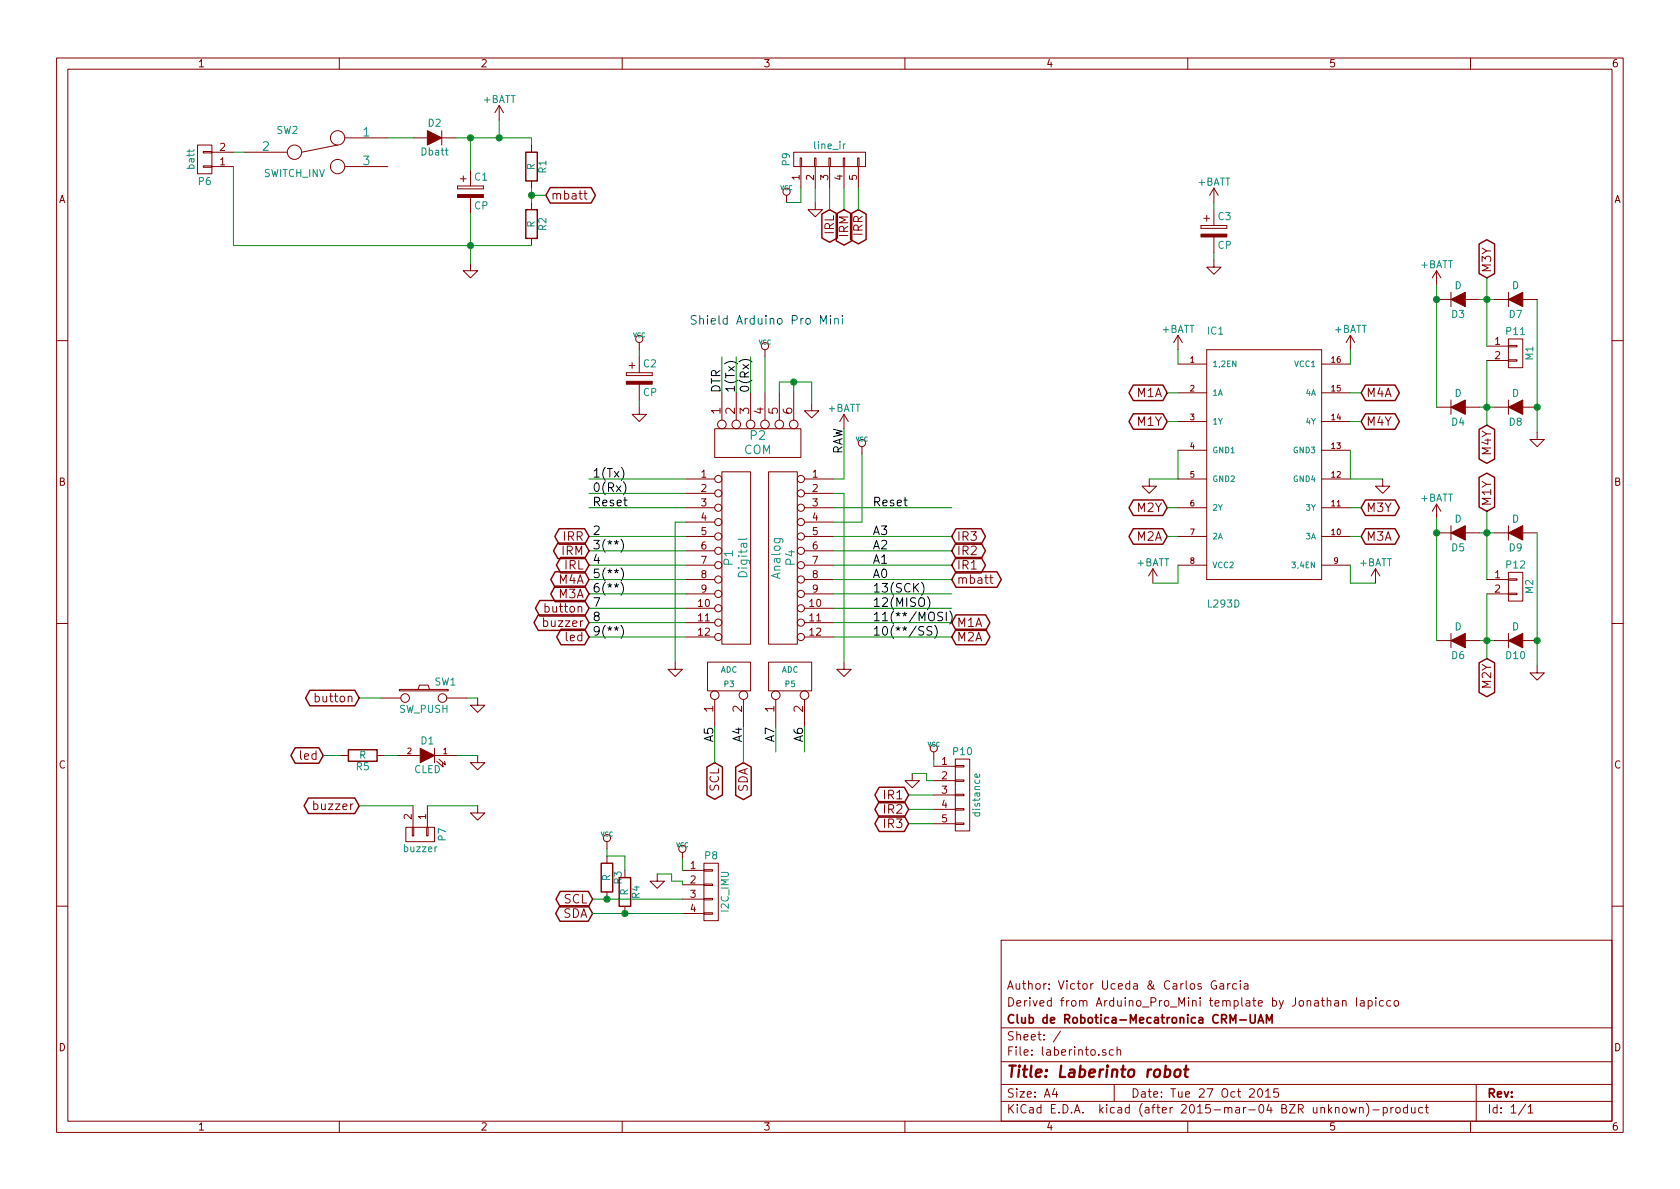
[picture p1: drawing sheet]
EESchema Schematic File Version 2
LIBS:power
LIBS:device
LIBS:transistors
LIBS:conn
LIBS:linear
LIBS:regul
LIBS:74xx
LIBS:cmos4000
LIBS:adc-dac
LIBS:memory
LIBS:xilinx
LIBS:special
LIBS:microcontrollers
LIBS:dsp
LIBS:microchip
LIBS:analog_switches
LIBS:motorola
LIBS:texas
LIBS:intel
LIBS:audio
LIBS:interface
LIBS:digital-audio
LIBS:philips
LIBS:display
LIBS:cypress
LIBS:siliconi
LIBS:opto
LIBS:atmel
LIBS:contrib
LIBS:valves
LIBS:l293d
LIBS:custom_led
LIBS:laberinto-cache
EELAYER 25 0
EELAYER END
$Descr A4 11693 8268
encoding utf-8
Sheet 1 1
Title "Laberinto robot"
Date "Tue 27 Oct 2015"
Rev ""
Comp "Club de Robotica-Mecatronica CRM-UAM"
Comment1 "Derived from Arduino_Pro_Mini template by Jonathan Iapicco"
Comment2 "Author: Victor Uceda & Carlos Garcia"
Comment3 ""
Comment4 ""
$EndDescr
$Comp
L CONN_12 P1
U 1 1
P 5125 3875
F 0 "P1" V 5075 3875 60  0000 C CNN
F 1 "Digital" V 5175 3875 60  0000 C CNN
F 2 "Socket_Arduino_Pro_Mini:Socket_Strip_Arduino_1x12" H 5125 3875 60  0001 C CNN
F 3 "" H 5125 3875 60  0000 C CNN
	1    5125 3875
	1    0    0    -1  
$EndComp
$Comp
L CONN_12 P4
U 1 1
P 5450 3875
F 0 "P4" V 5400 3875 60  0000 C CNN
F 1 "Analog" V 5500 3875 60  0000 C CNN
F 2 "Socket_Arduino_Pro_Mini:Socket_Strip_Arduino_1x12" H 5450 3875 60  0001 C CNN
F 3 "" H 5450 3875 60  0000 C CNN
	1    5450 3875
	-1   0    0    -1  
$EndComp
$Comp
L CONN_6 P2
U 1 1
P 5275 3075
F 0 "P2" V 5225 3075 60  0000 C CNN
F 1 "COM" V 5325 3075 60  0000 C CNN
F 2 "Socket_Arduino_Pro_Mini:Socket_Strip_Arduino_1x06" H 5275 3075 60  0001 C CNN
F 3 "" H 5275 3075 60  0000 C CNN
	1    5275 3075
	0    -1   1    0   
$EndComp
$Comp
L GND #PWR01
U 1 1
P 4700 4600
F 0 "#PWR01" H 4700 4600 30  0001 C CNN
F 1 "GND" H 4700 4530 30  0001 C CNN
F 2 "" H 4700 4600 60  0000 C CNN
F 3 "" H 4700 4600 60  0000 C CNN
	1    4700 4600
	1    0    0    -1  
$EndComp
$Comp
L GND #PWR02
U 1 1
P 5875 4600
F 0 "#PWR02" H 5875 4600 30  0001 C CNN
F 1 "GND" H 5875 4530 30  0001 C CNN
F 2 "" H 5875 4600 60  0000 C CNN
F 3 "" H 5875 4600 60  0000 C CNN
	1    5875 4600
	1    0    0    -1  
$EndComp
$Comp
L VCC #PWR03
U 1 1
P 6000 3150
F 0 "#PWR03" H 6000 3250 30  0001 C CNN
F 1 "VCC" H 6000 3250 30  0000 C CNN
F 2 "" H 6000 3150 60  0000 C CNN
F 3 "" H 6000 3150 60  0000 C CNN
	1    6000 3150
	1    0    0    -1  
$EndComp
Text Label 5875 3150 1    60   ~ 0
RAW
$Comp
L GND #PWR04
U 1 1
P 5650 2800
F 0 "#PWR04" H 5650 2800 30  0001 C CNN
F 1 "GND" H 5650 2730 30  0001 C CNN
F 2 "" H 5650 2800 60  0000 C CNN
F 3 "" H 5650 2800 60  0000 C CNN
	1    5650 2800
	1    0    0    -1  
$EndComp
$Comp
L VCC #PWR05
U 1 1
P 5325 2475
F 0 "#PWR05" H 5325 2575 30  0001 C CNN
F 1 "VCC" H 5325 2575 30  0000 C CNN
F 2 "" H 5325 2475 60  0000 C CNN
F 3 "" H 5325 2475 60  0000 C CNN
	1    5325 2475
	1    0    0    -1  
$EndComp
Text Label 5025 2725 1    60   ~ 0
DTR
Text Label 5125 2725 1    60   ~ 0
1(Tx)
Text Label 5225 2725 1    60   ~ 0
0(Rx)
Text Label 4125 3325 0    60   ~ 0
1(Tx)
Text Label 4125 3425 0    60   ~ 0
0(Rx)
Text Label 4125 3525 0    60   ~ 0
Reset
Text Label 6075 3525 0    60   ~ 0
Reset
Text Label 4125 3725 0    60   ~ 0
2
Text Label 4125 3825 0    60   ~ 0
3(**)
Text Label 4125 3925 0    60   ~ 0
4
Text Label 4125 4025 0    60   ~ 0
5(**)
Text Label 4125 4125 0    60   ~ 0
6(**)
Text Label 4125 4225 0    60   ~ 0
7
Text Label 4125 4325 0    60   ~ 0
8
Text Label 4125 4425 0    60   ~ 0
9(**)
Text Label 6075 4425 0    60   ~ 0
10(**/SS)
Text Label 6075 4325 0    60   ~ 0
11(**/MOSI)
Text Label 6075 4225 0    60   ~ 0
12(MISO)
Text Label 6075 4125 0    60   ~ 0
13(SCK)
Text Label 6075 4025 0    60   ~ 0
A0
Text Label 6075 3925 0    60   ~ 0
A1
Text Label 6075 3825 0    60   ~ 0
A2
Text Label 6075 3725 0    60   ~ 0
A3
$Comp
L CONN_2 P3
U 1 1
P 5075 4700
F 0 "P3" V 5025 4700 40  0000 C CNN
F 1 "ADC" V 5125 4700 40  0000 C CNN
F 2 "Socket_Arduino_Pro_Mini:Socket_Strip_Arduino_1x02" H 5075 4700 60  0001 C CNN
F 3 "" H 5075 4700 60  0000 C CNN
	1    5075 4700
	0    -1   -1   0   
$EndComp
Text Label 5175 5050 3    60   ~ 0
A4
Text Label 4975 5050 3    60   ~ 0
A5
$Comp
L CONN_2 P5
U 1 1
P 5500 4700
F 0 "P5" V 5450 4700 40  0000 C CNN
F 1 "ADC" V 5550 4700 40  0000 C CNN
F 2 "Socket_Arduino_Pro_Mini:Socket_Strip_Arduino_1x02" H 5500 4700 60  0001 C CNN
F 3 "" H 5500 4700 60  0000 C CNN
	1    5500 4700
	0    -1   -1   0   
$EndComp
Text Label 5400 5050 3    60   ~ 0
A7
Text Label 5600 5050 3    60   ~ 0
A6
Text Notes 4800 2250 0    60   ~ 0
Shield Arduino Pro Mini \n
$Comp
L L293D IC1
U 1 1
P 8800 3225
F 0 "IC1" H 8400 4125 50  0000 L BNN
F 1 "L293D" H 8400 2225 50  0000 L BNN
F 2 "Sockets_DIP:DIP-16__300_ELL" H 8800 3375 50  0001 C CNN
F 3 "" H 8800 3225 60  0000 C CNN
	1    8800 3225
	1    0    0    -1  
$EndComp
$Comp
L SW_PUSH SW1
U 1 1
P 2950 4850
F 0 "SW1" H 3100 4960 50  0000 C CNN
F 1 "SW_PUSH" H 2950 4770 50  0000 C CNN
F 2 "Buttons_Switches_ThroughHole:SW_PUSH_SMALL" H 2950 4850 60  0001 C CNN
F 3 "" H 2950 4850 60  0000 C CNN
	1    2950 4850
	1    0    0    -1  
$EndComp
$Comp
L CONN_01X04 P8
U 1 1
P 4950 6200
F 0 "P8" H 4950 6450 50  0000 C CNN
F 1 "I2C_IMU" V 5050 6200 50  0000 C CNN
F 2 "Pin_Headers:Pin_Header_Straight_1x04" H 4950 6200 60  0001 C CNN
F 3 "" H 4950 6200 60  0000 C CNN
	1    4950 6200
	1    0    0    -1  
$EndComp
$Comp
L D D4
U 1 1
P 10150 2825
F 0 "D4" H 10150 2925 50  0000 C CNN
F 1 "D" H 10150 2725 50  0000 C CNN
F 2 "diode:custom_diode" H 10150 2825 60  0001 C CNN
F 3 "" H 10150 2825 60  0000 C CNN
	1    10150 2825
	-1   0    0    1   
$EndComp
$Comp
L D D3
U 1 1
P 10150 2075
F 0 "D3" H 10150 2175 50  0000 C CNN
F 1 "D" H 10150 1975 50  0000 C CNN
F 2 "diode:custom_diode" H 10150 2075 60  0001 C CNN
F 3 "" H 10150 2075 60  0000 C CNN
	1    10150 2075
	-1   0    0    1   
$EndComp
$Comp
L D D8
U 1 1
P 10550 2825
F 0 "D8" H 10550 2925 50  0000 C CNN
F 1 "D" H 10550 2725 50  0000 C CNN
F 2 "diode:custom_diode" H 10550 2825 60  0001 C CNN
F 3 "" H 10550 2825 60  0000 C CNN
	1    10550 2825
	-1   0    0    1   
$EndComp
$Comp
L D D7
U 1 1
P 10550 2075
F 0 "D7" H 10550 2175 50  0000 C CNN
F 1 "D" H 10550 1975 50  0000 C CNN
F 2 "diode:custom_diode" H 10550 2075 60  0001 C CNN
F 3 "" H 10550 2075 60  0000 C CNN
	1    10550 2075
	-1   0    0    1   
$EndComp
$Comp
L D D2
U 1 1
P 3025 950
F 0 "D2" H 3025 1050 50  0000 C CNN
F 1 "Dbatt" H 3025 850 50  0000 C CNN
F 2 "diode:custom_diode" H 3025 950 60  0001 C CNN
F 3 "" H 3025 950 60  0000 C CNN
	1    3025 950 
	1    0    0    -1  
$EndComp
$Comp
L CONN_01X05 P10
U 1 1
P 6700 5525
F 0 "P10" H 6700 5825 50  0000 C CNN
F 1 "distance" V 6800 5525 50  0000 C CNN
F 2 "Pin_Headers:Pin_Header_Straight_1x05" H 6700 5525 60  0001 C CNN
F 3 "" H 6700 5525 60  0000 C CNN
	1    6700 5525
	1    0    0    -1  
$EndComp
$Comp
L CONN_01X05 P9
U 1 1
P 5775 1100
F 0 "P9" H 5775 1400 50  0000 C CNN
F 1 "line_ir" V 5875 1100 50  0000 C CNN
F 2 "Pin_Headers:Pin_Header_Angled_1x05" H 5775 1100 60  0001 C CNN
F 3 "" H 5775 1100 60  0000 C CNN
	1    5775 1100
	0    -1   -1   0   
$EndComp
$Comp
L R R1
U 1 1
P 3700 1150
F 0 "R1" V 3780 1150 50  0000 C CNN
F 1 "R" V 3700 1150 50  0000 C CNN
F 2 "Resistors_ThroughHole:Resistor_Vertical_RM5mm" V 3630 1150 30  0001 C CNN
F 3 "" H 3700 1150 30  0000 C CNN
	1    3700 1150
	1    0    0    -1  
$EndComp
$Comp
L R R2
U 1 1
P 3700 1550
F 0 "R2" V 3780 1550 50  0000 C CNN
F 1 "R" V 3700 1550 50  0000 C CNN
F 2 "Resistors_ThroughHole:Resistor_Vertical_RM5mm" V 3630 1550 30  0001 C CNN
F 3 "" H 3700 1550 30  0000 C CNN
	1    3700 1550
	1    0    0    -1  
$EndComp
$Comp
L CP C1
U 1 1
P 3275 1325
F 0 "C1" H 3300 1425 50  0000 L CNN
F 1 "CP" H 3300 1225 50  0000 L CNN
F 2 "Capacitors_ThroughHole:C_Radial_D8_L11.5_P3.5" H 3313 1175 30  0001 C CNN
F 3 "" H 3275 1325 60  0000 C CNN
	1    3275 1325
	1    0    0    -1  
$EndComp
$Comp
L R R5
U 1 1
P 2525 5250
F 0 "R5" V 2605 5250 50  0000 C CNN
F 1 "R" V 2525 5250 50  0000 C CNN
F 2 "Resistors_ThroughHole:Resistor_Vertical_RM5mm" V 2455 5250 30  0001 C CNN
F 3 "" H 2525 5250 30  0000 C CNN
	1    2525 5250
	0    1    1    0   
$EndComp
$Comp
L GND #PWR06
U 1 1
P 8000 3325
F 0 "#PWR06" H 8000 3325 30  0001 C CNN
F 1 "GND" H 8000 3255 30  0001 C CNN
F 2 "" H 8000 3325 60  0000 C CNN
F 3 "" H 8000 3325 60  0000 C CNN
	1    8000 3325
	1    0    0    -1  
$EndComp
$Comp
L GND #PWR07
U 1 1
P 9625 3325
F 0 "#PWR07" H 9625 3325 30  0001 C CNN
F 1 "GND" H 9625 3255 30  0001 C CNN
F 2 "" H 9625 3325 60  0000 C CNN
F 3 "" H 9625 3325 60  0000 C CNN
	1    9625 3325
	1    0    0    -1  
$EndComp
$Comp
L GND #PWR08
U 1 1
P 3275 1825
F 0 "#PWR08" H 3275 1825 30  0001 C CNN
F 1 "GND" H 3275 1755 30  0001 C CNN
F 2 "" H 3275 1825 60  0000 C CNN
F 3 "" H 3275 1825 60  0000 C CNN
	1    3275 1825
	1    0    0    -1  
$EndComp
$Comp
L GND #PWR09
U 1 1
P 3325 4850
F 0 "#PWR09" H 3325 4850 30  0001 C CNN
F 1 "GND" H 3325 4780 30  0001 C CNN
F 2 "" H 3325 4850 60  0000 C CNN
F 3 "" H 3325 4850 60  0000 C CNN
	1    3325 4850
	1    0    0    -1  
$EndComp
Text GLabel 4100 4225 0    60   BiDi ~ 0
button
Text GLabel 2500 4850 0    60   BiDi ~ 0
button
$Comp
L GND #PWR010
U 1 1
P 3325 5250
F 0 "#PWR010" H 3325 5250 30  0001 C CNN
F 1 "GND" H 3325 5180 30  0001 C CNN
F 2 "" H 3325 5250 60  0000 C CNN
F 3 "" H 3325 5250 60  0000 C CNN
	1    3325 5250
	1    0    0    -1  
$EndComp
Text GLabel 2250 5250 0    60   BiDi ~ 0
led
Text GLabel 4100 4425 0    60   BiDi ~ 0
led
$Comp
L CONN_01X02 P11
U 1 1
P 10550 2450
F 0 "P11" H 10550 2600 50  0000 C CNN
F 1 "M1" V 10650 2450 50  0000 C CNN
F 2 "Connect:PINHEAD1-2" H 10550 2450 60  0001 C CNN
F 3 "" H 10550 2450 60  0000 C CNN
	1    10550 2450
	1    0    0    -1  
$EndComp
$Comp
L +BATT #PWR011
U 1 1
P 8200 2425
F 0 "#PWR011" H 8200 2275 50  0001 C CNN
F 1 "+BATT" H 8200 2565 50  0000 C CNN
F 2 "" H 8200 2425 60  0000 C CNN
F 3 "" H 8200 2425 60  0000 C CNN
	1    8200 2425
	1    0    0    -1  
$EndComp
$Comp
L +BATT #PWR012
U 1 1
P 8025 4050
F 0 "#PWR012" H 8025 3900 50  0001 C CNN
F 1 "+BATT" H 8025 4190 50  0000 C CNN
F 2 "" H 8025 4050 60  0000 C CNN
F 3 "" H 8025 4050 60  0000 C CNN
	1    8025 4050
	1    0    0    -1  
$EndComp
$Comp
L +BATT #PWR013
U 1 1
P 9575 4050
F 0 "#PWR013" H 9575 3900 50  0001 C CNN
F 1 "+BATT" H 9575 4190 50  0000 C CNN
F 2 "" H 9575 4050 60  0000 C CNN
F 3 "" H 9575 4050 60  0000 C CNN
	1    9575 4050
	1    0    0    -1  
$EndComp
$Comp
L +BATT #PWR014
U 1 1
P 9400 2425
F 0 "#PWR014" H 9400 2275 50  0001 C CNN
F 1 "+BATT" H 9400 2565 50  0000 C CNN
F 2 "" H 9400 2425 60  0000 C CNN
F 3 "" H 9400 2425 60  0000 C CNN
	1    9400 2425
	1    0    0    -1  
$EndComp
$Comp
L +BATT #PWR015
U 1 1
P 5875 2975
F 0 "#PWR015" H 5875 2825 50  0001 C CNN
F 1 "+BATT" H 5875 3115 50  0000 C CNN
F 2 "" H 5875 2975 60  0000 C CNN
F 3 "" H 5875 2975 60  0000 C CNN
	1    5875 2975
	1    0    0    -1  
$EndComp
$Comp
L VCC #PWR016
U 1 1
P 4750 5975
F 0 "#PWR016" H 4750 6075 30  0001 C CNN
F 1 "VCC" H 4750 6075 30  0000 C CNN
F 2 "" H 4750 5975 60  0000 C CNN
F 3 "" H 4750 5975 60  0000 C CNN
	1    4750 5975
	1    0    0    -1  
$EndComp
$Comp
L GND #PWR017
U 1 1
P 4575 6075
F 0 "#PWR017" H 4575 6075 30  0001 C CNN
F 1 "GND" H 4575 6005 30  0001 C CNN
F 2 "" H 4575 6075 60  0000 C CNN
F 3 "" H 4575 6075 60  0000 C CNN
	1    4575 6075
	1    0    0    -1  
$EndComp
$Comp
L R R3
U 1 1
P 4225 6100
F 0 "R3" V 4305 6100 50  0000 C CNN
F 1 "R" V 4225 6100 50  0000 C CNN
F 2 "Resistors_ThroughHole:Resistor_Vertical_RM5mm" V 4155 6100 30  0001 C CNN
F 3 "" H 4225 6100 30  0000 C CNN
	1    4225 6100
	1    0    0    -1  
$EndComp
$Comp
L R R4
U 1 1
P 4350 6200
F 0 "R4" V 4430 6200 50  0000 C CNN
F 1 "R" V 4350 6200 50  0000 C CNN
F 2 "Resistors_ThroughHole:Resistor_Vertical_RM5mm" V 4280 6200 30  0001 C CNN
F 3 "" H 4350 6200 30  0000 C CNN
	1    4350 6200
	1    0    0    -1  
$EndComp
Text GLabel 5175 5300 3    60   BiDi ~ 0
SDA
Text GLabel 4975 5300 3    60   BiDi ~ 0
SCL
Text GLabel 4125 6250 0    60   BiDi ~ 0
SCL
Text GLabel 4125 6350 0    60   BiDi ~ 0
SDA
$Comp
L VCC #PWR018
U 1 1
P 4225 5900
F 0 "#PWR018" H 4225 6000 30  0001 C CNN
F 1 "VCC" H 4225 6000 30  0000 C CNN
F 2 "" H 4225 5900 60  0000 C CNN
F 3 "" H 4225 5900 60  0000 C CNN
	1    4225 5900
	1    0    0    -1  
$EndComp
$Comp
L GND #PWR019
U 1 1
P 10700 3000
F 0 "#PWR019" H 10700 3000 30  0001 C CNN
F 1 "GND" H 10700 2930 30  0001 C CNN
F 2 "" H 10700 3000 60  0000 C CNN
F 3 "" H 10700 3000 60  0000 C CNN
	1    10700 3000
	1    0    0    -1  
$EndComp
$Comp
L +BATT #PWR020
U 1 1
P 10000 1975
F 0 "#PWR020" H 10000 1825 50  0001 C CNN
F 1 "+BATT" H 10000 2115 50  0000 C CNN
F 2 "" H 10000 1975 60  0000 C CNN
F 3 "" H 10000 1975 60  0000 C CNN
	1    10000 1975
	1    0    0    -1  
$EndComp
Text GLabel 10350 3550 1    60   BiDi ~ 0
M1Y
Text GLabel 10350 4575 3    60   BiDi ~ 0
M2Y
$Comp
L D D6
U 1 1
P 10150 4450
F 0 "D6" H 10150 4550 50  0000 C CNN
F 1 "D" H 10150 4350 50  0000 C CNN
F 2 "diode:custom_diode" H 10150 4450 60  0001 C CNN
F 3 "" H 10150 4450 60  0000 C CNN
	1    10150 4450
	-1   0    0    1   
$EndComp
$Comp
L D D5
U 1 1
P 10150 3700
F 0 "D5" H 10150 3800 50  0000 C CNN
F 1 "D" H 10150 3600 50  0000 C CNN
F 2 "diode:custom_diode" H 10150 3700 60  0001 C CNN
F 3 "" H 10150 3700 60  0000 C CNN
	1    10150 3700
	-1   0    0    1   
$EndComp
$Comp
L D D10
U 1 1
P 10550 4450
F 0 "D10" H 10550 4550 50  0000 C CNN
F 1 "D" H 10550 4350 50  0000 C CNN
F 2 "diode:custom_diode" H 10550 4450 60  0001 C CNN
F 3 "" H 10550 4450 60  0000 C CNN
	1    10550 4450
	-1   0    0    1   
$EndComp
$Comp
L D D9
U 1 1
P 10550 3700
F 0 "D9" H 10550 3800 50  0000 C CNN
F 1 "D" H 10550 3600 50  0000 C CNN
F 2 "diode:custom_diode" H 10550 3700 60  0001 C CNN
F 3 "" H 10550 3700 60  0000 C CNN
	1    10550 3700
	-1   0    0    1   
$EndComp
$Comp
L CONN_01X02 P12
U 1 1
P 10550 4075
F 0 "P12" H 10550 4225 50  0000 C CNN
F 1 "M2" V 10650 4075 50  0000 C CNN
F 2 "Connect:PINHEAD1-2" H 10550 4075 60  0001 C CNN
F 3 "" H 10550 4075 60  0000 C CNN
	1    10550 4075
	1    0    0    -1  
$EndComp
$Comp
L GND #PWR021
U 1 1
P 10700 4625
F 0 "#PWR021" H 10700 4625 30  0001 C CNN
F 1 "GND" H 10700 4555 30  0001 C CNN
F 2 "" H 10700 4625 60  0000 C CNN
F 3 "" H 10700 4625 60  0000 C CNN
	1    10700 4625
	1    0    0    -1  
$EndComp
$Comp
L +BATT #PWR022
U 1 1
P 10000 3600
F 0 "#PWR022" H 10000 3450 50  0001 C CNN
F 1 "+BATT" H 10000 3740 50  0000 C CNN
F 2 "" H 10000 3600 60  0000 C CNN
F 3 "" H 10000 3600 60  0000 C CNN
	1    10000 3600
	1    0    0    -1  
$EndComp
Text GLabel 10350 1925 1    60   BiDi ~ 0
M3Y
Text GLabel 10350 2950 3    60   BiDi ~ 0
M4Y
Text GLabel 8125 2925 0    60   BiDi ~ 0
M1Y
Text GLabel 8125 3525 0    60   BiDi ~ 0
M2Y
Text GLabel 9475 3525 2    60   BiDi ~ 0
M3Y
Text GLabel 9475 2925 2    60   BiDi ~ 0
M4Y
Connection ~ 3275 950 
Wire Wire Line
	3700 950  3700 1000
Wire Wire Line
	3700 1400 3700 1300
Connection ~ 3275 1700
Wire Wire Line
	1625 1700 3700 1700
Wire Wire Line
	3275 1825 3275 1475
Wire Wire Line
	3275 950  3275 1175
Wire Wire Line
	3175 950  3700 950 
Wire Wire Line
	8200 3325 8000 3325
Wire Wire Line
	8200 3125 8200 3325
Wire Wire Line
	9400 3325 9400 3125
Wire Wire Line
	9625 3325 9400 3325
Wire Wire Line
	5600 5050 5600 5225
Wire Wire Line
	5400 5050 5400 5225
Wire Wire Line
	5175 5050 5175 5300
Wire Wire Line
	4975 5050 4975 5300
Wire Wire Line
	6625 3525 5800 3525
Wire Wire Line
	6625 3825 5800 3825
Wire Wire Line
	6625 3725 5800 3725
Wire Wire Line
	6625 4025 5800 4025
Wire Wire Line
	6625 3925 5800 3925
Wire Wire Line
	6625 4225 5800 4225
Wire Wire Line
	6625 4125 5800 4125
Wire Wire Line
	6625 4425 5800 4425
Wire Wire Line
	4775 4425 4100 4425
Wire Wire Line
	4775 4325 4100 4325
Wire Wire Line
	4775 4225 4100 4225
Wire Wire Line
	4775 4125 4100 4125
Wire Wire Line
	4775 4025 4100 4025
Wire Wire Line
	4775 3925 4100 3925
Wire Wire Line
	4775 3825 4100 3825
Wire Wire Line
	4775 3725 4100 3725
Wire Wire Line
	4775 3525 4100 3525
Wire Wire Line
	4775 3425 4100 3425
Wire Wire Line
	4775 3325 4100 3325
Wire Wire Line
	6625 4325 5800 4325
Wire Wire Line
	5025 2725 5025 2475
Wire Wire Line
	5125 2725 5125 2475
Wire Wire Line
	5225 2725 5225 2475
Wire Wire Line
	5325 2725 5325 2475
Connection ~ 5525 2650
Wire Wire Line
	5425 2725 5425 2650
Wire Wire Line
	5525 2650 5525 2725
Wire Wire Line
	5425 2650 5650 2650
Wire Wire Line
	5650 2650 5650 2800
Wire Wire Line
	5875 3425 5800 3425
Wire Wire Line
	5875 4600 5875 3425
Wire Wire Line
	6000 3625 6000 3150
Wire Wire Line
	5875 2975 5875 3325
Wire Wire Line
	5875 3325 5800 3325
Wire Wire Line
	5800 3625 6000 3625
Wire Wire Line
	4700 3625 4775 3625
Wire Wire Line
	4700 4600 4700 3625
Wire Wire Line
	2650 4850 2500 4850
Wire Wire Line
	3325 4850 3250 4850
Wire Wire Line
	3325 5250 3175 5250
Wire Wire Line
	8200 2525 8200 2425
Wire Wire Line
	9400 2525 9400 2425
Wire Wire Line
	9575 4050 9400 4050
Wire Wire Line
	9400 4050 9400 3925
Wire Wire Line
	8025 4050 8200 4050
Wire Wire Line
	8200 4050 8200 3925
Wire Wire Line
	4750 6050 4750 5975
Wire Wire Line
	4750 6150 4750 6125
Wire Wire Line
	4750 6125 4675 6125
Wire Wire Line
	4675 6125 4675 6075
Wire Wire Line
	4675 6075 4575 6075
Wire Wire Line
	4225 5950 4225 5900
Wire Wire Line
	4225 5950 4350 5950
Wire Wire Line
	4350 5950 4350 6050
Wire Wire Line
	4125 6250 4750 6250
Wire Wire Line
	4125 6350 4750 6350
Connection ~ 4225 6250
Connection ~ 4350 6350
Wire Wire Line
	10300 2075 10400 2075
Wire Wire Line
	10350 1925 10350 2400
Connection ~ 10350 2075
Wire Wire Line
	10300 2825 10400 2825
Wire Wire Line
	10350 2500 10350 2950
Connection ~ 10350 2825
Wire Wire Line
	10000 1975 10000 2825
Connection ~ 10000 2075
Wire Wire Line
	10700 2075 10700 3000
Connection ~ 10700 2825
Wire Wire Line
	10300 3700 10400 3700
Wire Wire Line
	10350 3550 10350 4025
Connection ~ 10350 3700
Wire Wire Line
	10300 4450 10400 4450
Wire Wire Line
	10350 4125 10350 4575
Connection ~ 10350 4450
Wire Wire Line
	10000 3600 10000 4450
Connection ~ 10000 3700
Wire Wire Line
	10700 3700 10700 4625
Connection ~ 10700 4450
Wire Wire Line
	9475 3525 9400 3525
Wire Wire Line
	9475 2925 9400 2925
Wire Wire Line
	8200 2925 8125 2925
Wire Wire Line
	8200 3525 8125 3525
Text GLabel 8125 2725 0    60   BiDi ~ 0
M1A
Text GLabel 8125 3725 0    60   BiDi ~ 0
M2A
Text GLabel 9475 2725 2    60   BiDi ~ 0
M4A
Text GLabel 9475 3725 2    60   BiDi ~ 0
M3A
Wire Wire Line
	8200 2725 8125 2725
Wire Wire Line
	8200 3725 8125 3725
Wire Wire Line
	9475 2725 9400 2725
Wire Wire Line
	9475 3725 9400 3725
$Comp
L VCC #PWR023
U 1 1
P 5475 1400
F 0 "#PWR023" H 5475 1500 30  0001 C CNN
F 1 "VCC" H 5475 1500 30  0000 C CNN
F 2 "" H 5475 1400 60  0000 C CNN
F 3 "" H 5475 1400 60  0000 C CNN
	1    5475 1400
	1    0    0    -1  
$EndComp
$Comp
L GND #PWR024
U 1 1
P 5675 1400
F 0 "#PWR024" H 5675 1400 30  0001 C CNN
F 1 "GND" H 5675 1330 30  0001 C CNN
F 2 "" H 5675 1400 60  0000 C CNN
F 3 "" H 5675 1400 60  0000 C CNN
	1    5675 1400
	1    0    0    -1  
$EndComp
Text GLabel 5775 1450 3    60   BiDi ~ 0
IRL
Text GLabel 5875 1450 3    60   BiDi ~ 0
IRM
Text GLabel 5975 1450 3    60   BiDi ~ 0
IRR
Wire Wire Line
	5975 1450 5975 1300
Wire Wire Line
	5875 1450 5875 1300
Wire Wire Line
	5775 1450 5775 1300
Wire Wire Line
	5675 1400 5675 1300
Wire Wire Line
	5475 1400 5575 1400
Wire Wire Line
	5575 1400 5575 1300
$Comp
L GND #PWR025
U 1 1
P 6350 5375
F 0 "#PWR025" H 6350 5375 30  0001 C CNN
F 1 "GND" H 6350 5305 30  0001 C CNN
F 2 "" H 6350 5375 60  0000 C CNN
F 3 "" H 6350 5375 60  0000 C CNN
	1    6350 5375
	1    0    0    -1  
$EndComp
$Comp
L VCC #PWR026
U 1 1
P 6500 5275
F 0 "#PWR026" H 6500 5375 30  0001 C CNN
F 1 "VCC" H 6500 5375 30  0000 C CNN
F 2 "" H 6500 5275 60  0000 C CNN
F 3 "" H 6500 5275 60  0000 C CNN
	1    6500 5275
	1    0    0    -1  
$EndComp
Text GLabel 6325 5525 0    60   BiDi ~ 0
IR1
Text GLabel 6325 5625 0    60   BiDi ~ 0
IR2
Text GLabel 6325 5725 0    60   BiDi ~ 0
IR3
Wire Wire Line
	6325 5725 6500 5725
Wire Wire Line
	6500 5625 6325 5625
Wire Wire Line
	6325 5525 6500 5525
Wire Wire Line
	6500 5425 6450 5425
Wire Wire Line
	6450 5425 6450 5375
Wire Wire Line
	6450 5375 6350 5375
Wire Wire Line
	6500 5325 6500 5275
Text GLabel 6625 4325 2    60   BiDi ~ 0
M1A
Text GLabel 6625 4425 2    60   BiDi ~ 0
M2A
Text GLabel 4100 4025 0    60   BiDi ~ 0
M4A
Text GLabel 4100 4125 0    60   BiDi ~ 0
M3A
Text GLabel 4100 3925 0    60   BiDi ~ 0
IRL
Text GLabel 4100 3825 0    60   BiDi ~ 0
IRM
Text GLabel 3800 1350 2    60   BiDi ~ 0
mbatt
Wire Wire Line
	3800 1350 3700 1350
Connection ~ 3700 1350
Text GLabel 6625 4025 2    60   BiDi ~ 0
mbatt
Text GLabel 4100 3725 0    60   BiDi ~ 0
IRR
Text GLabel 6625 3925 2    60   BiDi ~ 0
IR1
Text GLabel 6625 3825 2    60   BiDi ~ 0
IR2
Text GLabel 6625 3725 2    60   BiDi ~ 0
IR3
$Comp
L GND #PWR027
U 1 1
P 3325 5600
F 0 "#PWR027" H 3325 5600 30  0001 C CNN
F 1 "GND" H 3325 5530 30  0001 C CNN
F 2 "" H 3325 5600 60  0000 C CNN
F 3 "" H 3325 5600 60  0000 C CNN
	1    3325 5600
	1    0    0    -1  
$EndComp
Text GLabel 2500 5600 0    60   BiDi ~ 0
buzzer
$Comp
L CONN_01X02 P7
U 1 1
P 2925 5800
F 0 "P7" H 2925 5950 50  0000 C CNN
F 1 "buzzer" V 3025 5800 50  0000 C CNN
F 2 "Pin_Headers:Pin_Header_Straight_1x02" H 2925 5800 60  0001 C CNN
F 3 "" H 2925 5800 60  0000 C CNN
	1    2925 5800
	0    1    1    0   
$EndComp
Wire Wire Line
	3325 5600 2975 5600
Wire Wire Line
	2875 5600 2500 5600
Text GLabel 4100 4325 0    60   BiDi ~ 0
buzzer
$Comp
L CP C3
U 1 1
P 8450 1600
F 0 "C3" H 8475 1700 50  0000 L CNN
F 1 "CP" H 8475 1500 50  0000 L CNN
F 2 "Capacitors_ThroughHole:C_Radial_D8_L11.5_P3.5" H 8488 1450 30  0001 C CNN
F 3 "" H 8450 1600 60  0000 C CNN
	1    8450 1600
	1    0    0    -1  
$EndComp
$Comp
L GND #PWR028
U 1 1
P 8450 1800
F 0 "#PWR028" H 8450 1800 30  0001 C CNN
F 1 "GND" H 8450 1730 30  0001 C CNN
F 2 "" H 8450 1800 60  0000 C CNN
F 3 "" H 8450 1800 60  0000 C CNN
	1    8450 1800
	1    0    0    -1  
$EndComp
$Comp
L +BATT #PWR029
U 1 1
P 8450 1400
F 0 "#PWR029" H 8450 1250 50  0001 C CNN
F 1 "+BATT" H 8450 1540 50  0000 C CNN
F 2 "" H 8450 1400 60  0000 C CNN
F 3 "" H 8450 1400 60  0000 C CNN
	1    8450 1400
	1    0    0    -1  
$EndComp
Wire Wire Line
	8450 1800 8450 1750
Wire Wire Line
	8450 1450 8450 1400
$Comp
L CP C2
U 1 1
P 4450 2625
F 0 "C2" H 4475 2725 50  0000 L CNN
F 1 "CP" H 4475 2525 50  0000 L CNN
F 2 "Capacitors_ThroughHole:C_Radial_D8_L11.5_P3.5" H 4488 2475 30  0001 C CNN
F 3 "" H 4450 2625 60  0000 C CNN
	1    4450 2625
	1    0    0    -1  
$EndComp
$Comp
L GND #PWR030
U 1 1
P 4450 2825
F 0 "#PWR030" H 4450 2825 30  0001 C CNN
F 1 "GND" H 4450 2755 30  0001 C CNN
F 2 "" H 4450 2825 60  0000 C CNN
F 3 "" H 4450 2825 60  0000 C CNN
	1    4450 2825
	1    0    0    -1  
$EndComp
Wire Wire Line
	4450 2825 4450 2775
Wire Wire Line
	4450 2475 4450 2425
$Comp
L +BATT #PWR031
U 1 1
P 3475 825
F 0 "#PWR031" H 3475 675 50  0001 C CNN
F 1 "+BATT" H 3475 965 50  0000 C CNN
F 2 "" H 3475 825 60  0000 C CNN
F 3 "" H 3475 825 60  0000 C CNN
	1    3475 825 
	1    0    0    -1  
$EndComp
$Comp
L CONN_01X02 P6
U 1 1
P 1425 1100
F 0 "P6" H 1425 1250 50  0000 C CNN
F 1 "batt" V 1525 1100 50  0000 C CNN
F 2 "Connect:PINHEAD1-2" H 1425 1100 60  0001 C CNN
F 3 "" H 1425 1100 60  0000 C CNN
	1    1425 1100
	-1   0    0    1   
$EndComp
Wire Wire Line
	2875 950  2700 950 
Wire Wire Line
	3475 825  3475 950 
Connection ~ 3475 950 
$Comp
L VCC #PWR032
U 1 1
P 4450 2425
F 0 "#PWR032" H 4450 2525 30  0001 C CNN
F 1 "VCC" H 4450 2525 30  0000 C CNN
F 2 "" H 4450 2425 60  0000 C CNN
F 3 "" H 4450 2425 60  0000 C CNN
	1    4450 2425
	1    0    0    -1  
$EndComp
Wire Wire Line
	2775 5250 2675 5250
Wire Wire Line
	2375 5250 2250 5250
$Comp
L CLED D1
U 1 1
P 2975 5250
F 0 "D1" H 2975 5350 50  0000 C CNN
F 1 "CLED" H 2975 5150 50  0000 C CNN
F 2 "LEDs:LED-5MM" H 2975 5250 60  0001 C CNN
F 3 "" H 2975 5250 60  0000 C CNN
	1    2975 5250
	1    0    0    -1  
$EndComp
$Comp
L SWITCH_INV SW2
U 1 1
P 2200 1050
F 0 "SW2" H 2000 1200 50  0000 C CNN
F 1 "SWITCH_INV" H 2050 900 50  0000 C CNN
F 2 "switch:SWITCH_3Pin" H 2200 1050 60  0001 C CNN
F 3 "" H 2200 1050 60  0000 C CNN
	1    2200 1050
	1    0    0    -1  
$EndComp
Wire Wire Line
	1625 1700 1625 1150
Wire Wire Line
	1625 1050 1700 1050
$EndSCHEMATC
